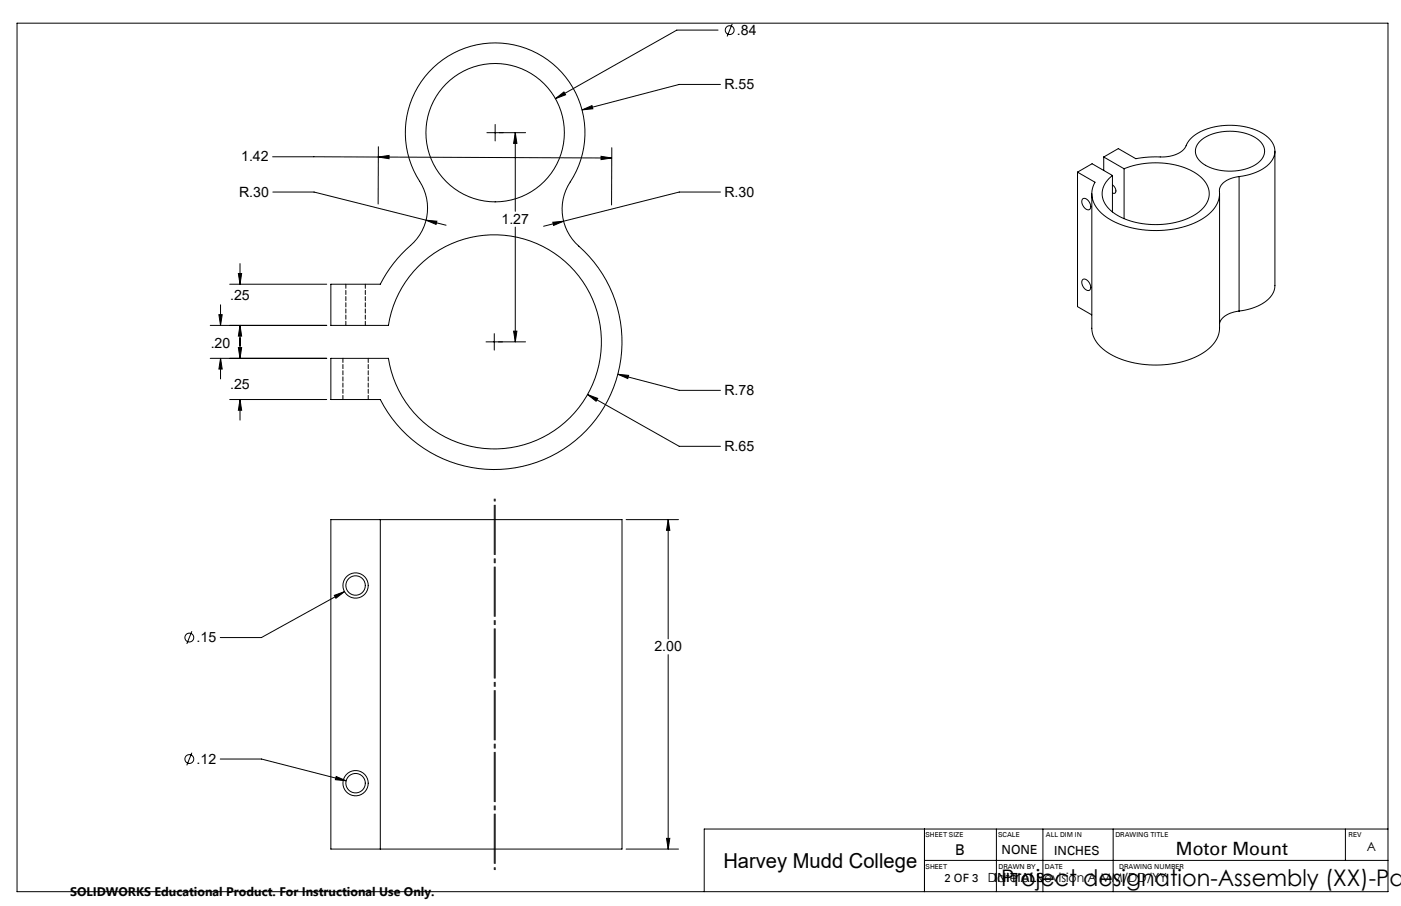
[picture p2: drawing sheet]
<svg xmlns="http://www.w3.org/2000/svg" width="432mm" height="279mm" viewBox="0 0 432 279" stroke-linecap="round" stroke-linejoin="round" font-family="sans-serif">
<g fill="none" stroke="#000" stroke-width=".31">
<path d="M5.3 7.1h422.5v267.9h-422.5zM221.3 9.3h-12.7l-37.4 21.1M225.7 7.3l-1.6 3.9M133.6 20.8a27.7 27.7 0 0 1 37.4-.6 27.7 27.7 0 0 1 4 37.2 15.2 15.2 0 0 0 3.4 18.5 39.4 39.4 0 0 1-2 60.7 39.4 39.4 0 0 1-59.2-13.4h-15.2v-12.7h17.7a33 33 0 0 0 50.6 22.6 33 33 0 0 0 0-55.4 33 33 0 0 0-50.6 22.6h-17.7v-12.7h15.2a41.4 41.4 0 0 1 10.4-12.9 15.6 15.6 0 0 0 .8-20.4 27.7 27.7 0 0 1 5.2-33.5zM152.6 38.4v5.1M171.2 30.4l2.6-2 .5 .8zM179.4 33.9l3.1-1.3 .2 .9zM222 26h-12.7l-29.9 7.9M84 48.3l32.6 .1M84.1 59.2h12.7l40.7 10.3M116.6 48.4l3.3-.5v1zM116.6 48.4l71.9 .3"/>
<path d="M116.6 45.3l-.1 17.6M158.8 40.9l.5 3.3h-1zM158.8 40.9v24.3M162 40.9h-11.9M185.2 48.2l3.3 .5-3.3 .5zM188.6 45.6l-.1 17.6M222 59.2h-12.7l-41.8 10.6M332.1 53.1l5.4 3.1a7.6 7.6 0 0 0 2.5 10 28 28 0 0 0 21 4.6 20.1 20.1 0 0 0 13.3-6.6 8.4 8.4 0 0 0 1.6-6 6.4 6.4 0 0 1 6-3.7M332.1 53.1l4.5-2.6 6.3 3.6M332.1 53.1v41.5l4.4 2.5M336.5 59.7v41.5a9.7 9.7 0 0 0 5.7 8 30.3 30.3 0 0 0 29.2-.8 9.1 9.1 0 0 0 4.5-7.2v-41.5M340.2 48.4l4.5-2.6 5.4 3.1 5.6-.5a12.3 12.3 0 0 0 8.7-1.9l.7-.8a11 11 0 0 1 8.8-6.5 20.2 20.2 0 0 1 16.8 3.1 5.5 5.5 0 0 1-.8 9.3 17.4 17.4 0 0 1-8 2.9"/>
<path d="M340.2 48.4l6.3 3.6M340.2 48.4v4.2M342.9 57a1.76 1.76 0 0 1 .7 2.6l-.7-.1M342.9 54.1v11.3M346.5 52a25.6 25.6 0 0 1 22.4 1.7 6.8 6.8 0 0 1 3.3 8.4 14.4 14.4 0 0 1-10.9 6.7 24.3 24.3 0 0 1-18.5-3.5 6.6 6.6 0 0 1 .1-11.2M346.5 52v15.4M370 43.4a15.5 15.5 0 0 1 18.2 0 4.3 4.3 0 0 1-1 7.2 15.8 15.8 0 0 1-17.2-.8 4.1 4.1 0 0 1 0-6.4zM381.9 54.5v41.4M392.9 46.6v41.5a7.9 7.9 0 0 1-5.8 6.5l-2.5 .8-2.7 .5M131.3 67.9l3.3 .3-.2 1zM158.8 70v35.4M170.4 68.5l3.3-.3-3.1 1.3z"/>
<path d="M333.6 61.4a1.81 1.81 0 0 1 2.5 1.7 1.01 1.01 0 0 1-.2 1.5 1.01 1.01 0 0 1-1.5-.3 2.48 2.48 0 0 1-.8-2.9zM67.5 97h1l-.5 3.3zM68 94v6.3M70.8 87.6h29.9M73.5 84.3h1l-.5 3.3zM74 81.3v6.3M333.6 86.3a1.81 1.81 0 0 1 2.5 1.7 1.01 1.01 0 0 1-.2 1.5 1.01 1.01 0 0 1-1.5-.4 2.48 2.48 0 0 1-.8-2.8zM381.9 95.9a6.3 6.3 0 0 0-6 3.8M64.8 100.3h35.9M64.8 110.5h35.9M68 110.5l.5 3.3h-1zM68 110.5v6.4"/>
<path d="M73.5 107.2h1l-.5 3.3zM74 100.3l.5 3.4h-1zM74 100.3v10.2M152.3 102.9v5.1M158.3 102.1h1l-.5 3.3zM162 105.4h-12.2M190.4 115.4l3.3 .4-.2 .9zM190.4 115.4l18.9 5h12.7M70.8 123.2h29.9M74 123.2l.5 3.3h-1zM74 123.2v6.4M181.1 121.7l3.1 1.2-.5 .8z"/>
<path d="M181.1 121.7l28.2 15.9h12.7M117.2 160.2h74.5v101.6h-74.5M117.2 160.2h-15.2v101.6h15.2M117.2 160.2v101.6M193 160.2h16.1M205.9 160.2l.5 3.3h-1zM205.9 160.2v36.8M59.1 194.7l-1.5 3.9M103 183.6l3.2-1.1-2.7 2zM106.2 182.5l-25.6 14.1h-12.7M205.9 201.9v59.9M59.1 232.1l-1.5 3.9"/>
<path d="M67.9 234.1h12.7l26.1 6.7M103.6 239.5l3.1 1.3-3.3-.4zM205.4 258.5h1l-.5 3.3zM284.9 255.7v19.3M307.1 255.7v19.3M321.4 255.7v19.3M343.1 255.7v19.3M414.7 255.7v9.6M427.8 255.7h-210.7v19.3M193 261.8h16.1M284.9 265.3h142.9"/>
<circle cx="224.9" cy="9.3" r="1.36"/>
<circle cx="152.6" cy="40.9" r="21.3"/>
<circle cx="58.4" cy="196.6" r="1.36"/>
<circle cx="109.6" cy="180.6" r="3"/>
<circle cx="109.6" cy="180.6" r="3.9"/>
<circle cx="58.4" cy="234.1" r="1.36"/>
<circle cx="109.6" cy="241.5" r="3"/>
<circle cx="109.6" cy="241.5" r="3.9"/>
</g>
<path d="M152.3 153.9v114.3M152.6 153.9v114.3" fill="none" stroke="#000" stroke-width=".31" stroke-dasharray="15.2 1.3 1.3 1.3" stroke-dashoffset="-1.9"/>
<path d="M103 183.6l.5 .9 2.7-2zM103.6 239.5l-.2 .9 3.3 .4zM205.4 258.5h1l-.5 3.3zM205.9 160.2l.5 3.3h-1zM181.1 121.7l2.6 2 .5-.8zM190.4 115.4l3.1 1.3 .2-.9zM170.4 68.5l.2 1 3.1-1.3zM179.4 33.9l3.3-.4-.2-.9zM171.2 30.4l3.1-1.2-.5-.8zM131.3 67.9l3.1 1.3 .2-1zM67.5 97h1l-.5 3.3zM68 110.5l.5 3.3h-1zM74 100.3l.5 3.4h-1zM73.5 84.3h1l-.5 3.3zM73.5 107.2h1l-.5 3.3zM74 123.2l.5 3.3h-1zM158.8 40.9l.5 3.3h-1zM158.3 102.1h1l-.5 3.3zM116.6 48.4l3.3-.5v1zM185.2 48.2l3.3 .5-3.3 .5z" fill="#000"/>
<path d="M106.6 87.6v12.7M105.7 110.5v12.7M112.6 100.3v-12.7M113.5 123.2v-12.7" fill="none" stroke="#000" stroke-width=".31" stroke-dasharray="1.3 .6"/>
<text font-size="7.1" x="308.6" y="273.3">Project designation-Assembly (XX)-Pa</text>
<text font-size="6.3" x="222.9" y="267.6">Harvey Mudd College</text>
<text font-size="5.6" x="362.4" y="263.5">Motor Mount</text>
<text font-size="4.6" x="294.3" y="263.7">B</text>
<g font-size="4.4">
<text x="227.1" y="10.7">.84</text>
<text x="223.3" y="27.5">R.55</text>
<text x="74.3" y="49.8">1.42</text>
<text x="73.7" y="60.7">R.30</text>
<text x="223.3" y="60.7">R.30</text>
<text x="154.6" y="69.1">1.27</text>
<text x="70.9" y="92.4">.25</text>
<text x="64.9" y="107.2">.20</text>
<text x="70.9" y="120.1">.25</text>
<text x="223.3" y="121.8">R.78</text>
<text x="223.3" y="139.1">R.65</text>
<text x="60.6" y="198.1">.15</text>
<text x="201.7" y="200.9">2.00</text>
<text x="60.6" y="235.5">.12</text>
</g>
<g font-size="3.9">
<text x="308.7" y="263.5">NONE</text>
<text x="324.9" y="263.7">INCHES</text>
<text x="421.3" y="262.4">A</text>
<text x="304.5" y="272.1">Date of Revision A MM/DD/YY</text>
<text x="306.3" y="272.1">INITIALS</text>
</g>
<text font-size="3.8" x="21.6" y="276.3">SOLIDWORKS Educational Product. For Instructional Use Only.</text>
<text font-size="3.5" x="291.1" y="272.1">2 OF 3</text>
<g font-size="2.1">
<text x="285.3" y="258">SHEET SIZE</text>
<text x="307.6" y="258">SCALE</text>
<text x="322.4" y="258">ALL DIM IN</text>
<text x="343.8" y="258">DRAWING TITLE</text>
<text x="415.6" y="258">REV</text>
<text x="285.3" y="267.9">SHEET</text>
<text x="307.8" y="267.9">DRAWN BY</text>
<text x="322.1" y="267.9">DATE</text>
<text x="345" y="267.9">DRAWING NUMBER</text>
</g>
</svg>
